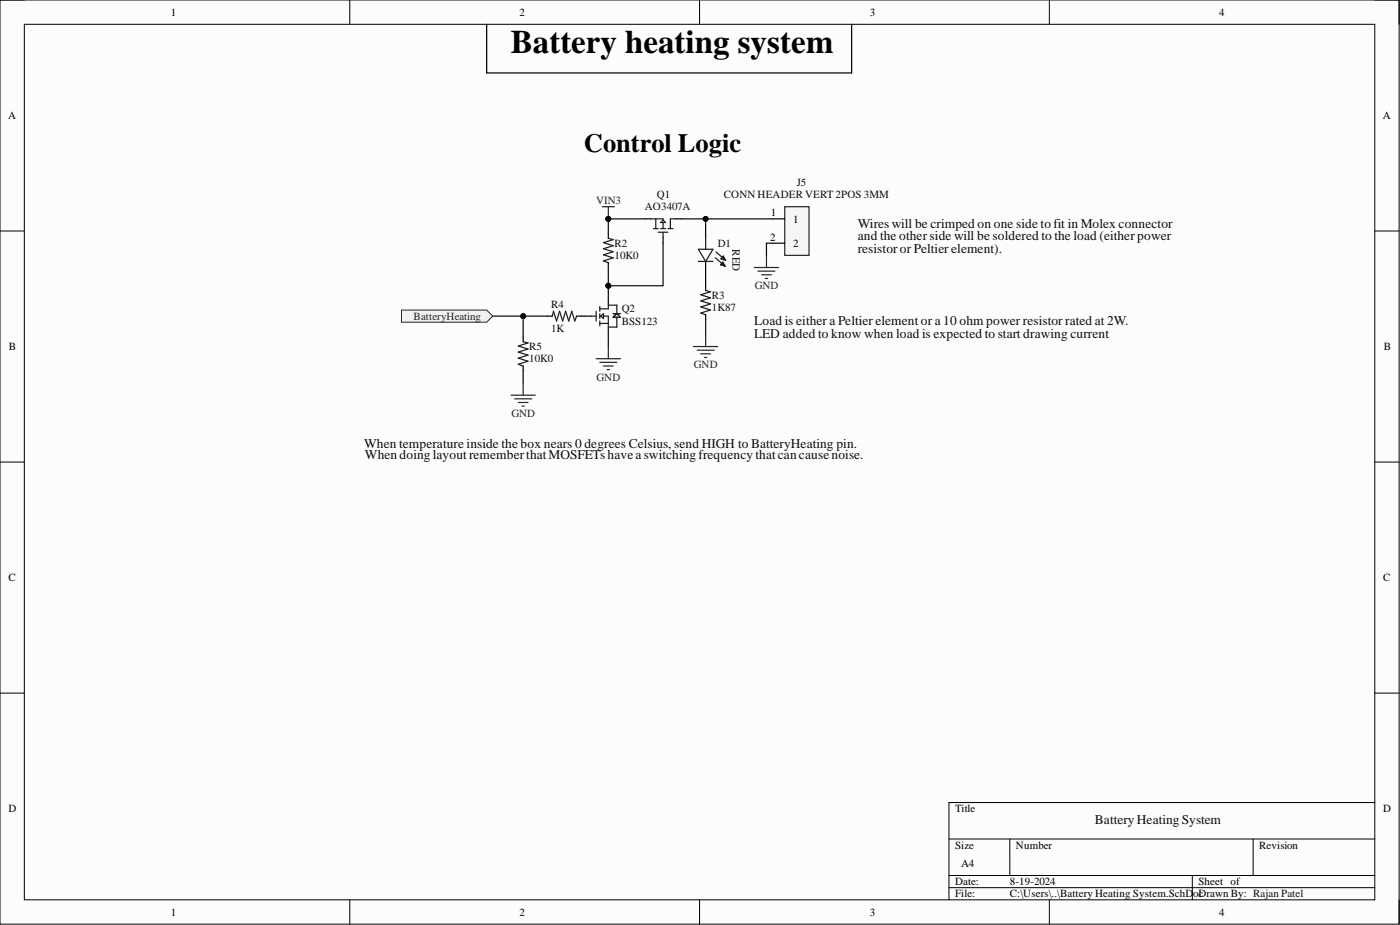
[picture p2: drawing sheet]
<svg xmlns="http://www.w3.org/2000/svg" width="292mm" height="193mm" viewBox="0 0 292 193" stroke-linecap="round" stroke-linejoin="round" font-family="sans-serif">
<path d="M0 0h291.9v192.8h-291.9z" fill-rule="evenodd" fill="#fcfcfc"/>
<path d="M0 0h291.9v192.8h-291.9z" fill="none" stroke="#000" stroke-width=".21"/>
<path d="M5.1 5.1h281.7v182.6h-281.7z" fill-rule="evenodd" fill="#fcfcfc"/>
<g fill="none" stroke="#000" stroke-width=".21">
<path d="M0 0h5.1M73 0v5.1M146 0v5.1M218.9 0v5.1M286.8 0h5.1v5.1M5.1 5.1h281.7v182.6h-281.7zM0 48.2h5.1M286.8 48.2h5.1M0 96.4h5.1M286.8 96.4h5.1M0 144.6h5.1M286.8 144.6h5.1"/>
<path d="M198 175h88.8M210.7 175v7.6M261.5 175v7.6M286.8 167.4h-88.8v20.3M73 187.7v5.1M146 187.7v5.1M198 182.6h88.8M198 185.2h88.8M218.9 187.7v5.1M248.8 182.6v5.1M291.9 187.7v5.1"/>
</g>
<path d="M101.5 5.1v10.1h76.2v-10.1" fill="none" stroke="#000" stroke-width=".25"/>
<path d="M83.8 64.7h17.7l1.3 1.3-1.3 1.2h-17.7z" fill-rule="evenodd" fill="#f0f0f0"/>
<path d="M83.8 64.7h17.7l1.3 1.3-1.3 1.2h-17.7z" fill="none" stroke="#262626" stroke-width=".21"/>
<path d="M135.8 45.7h2.5v.2M136.3 47.7h1M136.8 45.7v2M137.3 48.4h2.1M137.8 47.7h1.1M137.8 46.4l.5-.5 .6 .5zM138.3 46.4v1.3M138.3 48.4v1.1M139.4 47.7h1M140.9 45.7h-1v2M109.2 71.3l1 .2-2.1 .7 2.1 .6-2.1 .7 2.1 .6-2.1 .6 2.1 .7-2.1 .6 1.1 .4M115.2 66l.3-1.1 .6 2.1 .7-2.1 .6 2.1 .6-2.1 .7 2.1 .6-2.1 .6 2.1 .4-1" fill="none" stroke="#1c1c1c" stroke-width=".25"/>
<path d="M134.5 45.7h1.3M138.3 49.5v1.2M140.9 45.7h1.3M109.2 70.3v1M109.2 76.4v1M114.2 66h1M120.3 66h1" fill="none" stroke="#000" stroke-width=".25"/>
<path d="M125.7 43.1h2.5M126.9 43.1v2.6M109.2 79.9v2.5M106.6 82.4h5.1M107.4 83.2h3.5M108.1 84h2.1M108.9 84.7h.5" fill="none" stroke="#262626" stroke-width=".25"/>
<circle cx="126.9" cy="45.7" r=".51" fill="#0e0e0e"/>
<circle cx="126.9" cy="45.7" r=".51" fill="none" stroke="#0e0e0e" stroke-width=".21"/>
<g fill="none" stroke="#1c1c1c" stroke-width=".25">
<path d="M126.9 49.7l1 .3-2 .6 2 .7-2 .6 2 .6-2 .7 2 .6-2 .6 1 .4M145.7 52h3.1l-1.6 2.5zM145.7 54.5h3.1M147.2 49.5v2.5M149.3 53.8l2 1.8M149.4 52.5l2 1.8M150.3 55.2l.5-.5 .5 .9M150.3 55.2l1 .4M150.4 54l.5-.6 .5 .9M150.4 54l1 .3M150.7 54.8l.2 .3M150.8 53.6l.2 .2"/>
<path d="M151.1 55.1v.2l-.8-.1M151.2 53.9v.1h-.8M123.4 66h1M124.4 64.9v2.1M125.1 63.9v1M125.1 65.4v1.1M125.1 67v1M125.1 67.5h1.8M125.1 66h.3M125.4 66l.5-.6v1.1zM125.9 66h1v2.5M126.9 63.4v1h-1.8"/>
<path d="M126.9 63.7h1.8v1.7M127.9 65.4h1.6M127.9 66.2l.8-.8 .8 .8zM128.7 66.2v2h-1.8M147.2 60.6l1 .3-2 .6 2 .6-2 .7 2 .6-2 .6 2 .7-2 .6 1 .4"/>
</g>
<path d="M126.9 48.7v1M126.9 54.8v1M147.2 46.9v2.6M147.2 54.5v6.1M121.8 66h1.6M126.9 62.1v1.3M126.9 68.5v1.3M147.2 65.7v1" fill="none" stroke="#000" stroke-width=".25"/>
<g fill="none" stroke="#262626" stroke-width=".25">
<path d="M157.4 55.8h5.1M158.1 56.6h3.6M158.9 57.3h2M159.7 58.1h.5M159.9 53.3v2.5M124.4 74.8h5.1M125.1 75.6h3.6M125.9 76.4h2M126.7 77.1h.5M126.9 72.3v2.5M144.7 72.3h5.1M145.5 73.1h3.5"/>
<path d="M146.2 73.8h2M147 74.6h.5M147.2 69.8v2.5"/>
</g>
<path d="M163.7 43.1h5.1v10.2h-5.1z" fill-rule="evenodd" fill="#f5f5f5"/>
<path d="M163.7 43.1h5.1v10.2h-5.1z" fill="none" stroke="#262626" stroke-width=".25"/>
<path d="M161.2 45.7h2.5M161.2 50.7h2.5" fill="none" stroke="#000" stroke-width=".25"/>
<path d="M102.8 66h6.4v4.3" fill="none" stroke="#0e0e0e" stroke-width=".25"/>
<circle cx="109.2" cy="66" r=".51" fill="#0e0e0e"/>
<circle cx="109.2" cy="66" r=".51" fill="none" stroke="#0e0e0e" stroke-width=".21"/>
<path d="M126.9 45.7h7.6M109.2 77.4v2.5" fill="none" stroke="#0e0e0e" stroke-width=".25"/>
<circle cx="126.9" cy="45.7" r=".51" fill="#0e0e0e"/>
<circle cx="126.9" cy="45.7" r=".51" fill="none" stroke="#0e0e0e" stroke-width=".21"/>
<path d="M126.9 55.8v3.8" fill="none" stroke="#0e0e0e" stroke-width=".25"/>
<circle cx="126.9" cy="59.6" r=".51" fill="#0e0e0e"/>
<circle cx="126.9" cy="59.6" r=".51" fill="none" stroke="#0e0e0e" stroke-width=".21"/>
<path d="M138.3 50.7v8.9h-11.4" fill="none" stroke="#0e0e0e" stroke-width=".25"/>
<circle cx="126.9" cy="59.6" r=".51" fill="#0e0e0e"/>
<circle cx="126.9" cy="59.6" r=".51" fill="none" stroke="#0e0e0e" stroke-width=".21"/>
<path d="M126.9 59.6v2.5M161.2 50.7h-1.3v2.6M121.3 66h.5M126.9 69.8v2.5" fill="none" stroke="#0e0e0e" stroke-width=".25"/>
<circle cx="126.9" cy="59.6" r=".51" fill="#0e0e0e"/>
<circle cx="126.9" cy="59.6" r=".51" fill="none" stroke="#0e0e0e" stroke-width=".21"/>
<path d="M126.9 45.7v3M147.2 66.7v3.1" fill="none" stroke="#0e0e0e" stroke-width=".25"/>
<circle cx="126.9" cy="45.7" r=".51" fill="#0e0e0e"/>
<circle cx="126.9" cy="45.7" r=".51" fill="none" stroke="#0e0e0e" stroke-width=".21"/>
<path d="M147.2 45.7v1.2" fill="none" stroke="#0e0e0e" stroke-width=".25"/>
<circle cx="147.2" cy="45.7" r=".51" fill="#0e0e0e"/>
<circle cx="147.2" cy="45.7" r=".51" fill="none" stroke="#0e0e0e" stroke-width=".21"/>
<path d="M109.2 66h5" fill="none" stroke="#0e0e0e" stroke-width=".25"/>
<circle cx="109.2" cy="66" r=".51" fill="#0e0e0e"/>
<circle cx="109.2" cy="66" r=".51" fill="none" stroke="#0e0e0e" stroke-width=".21"/>
<path d="M142.2 45.7h19" fill="none" stroke="#0e0e0e" stroke-width=".25"/>
<circle cx="147.2" cy="45.7" r=".51" fill="#0e0e0e"/>
<circle cx="147.2" cy="45.7" r=".51" fill="none" stroke="#0e0e0e" stroke-width=".21"/>
<text font-size="6.8" x="106.6" y="11.2">Battery heating system</text>
<text font-size="5.5" x="121.8" y="31.8">Control Logic</text>
<g font-size="2.8" fill="#0e0e0e">
<text x="179" y="47.6">Wires will be crimped on one side to fit in Molex connector</text>
<text x="179" y="50.1">and the other side will be soldered to the load (either power</text>
<text x="179" y="52.7">resistor or Peltier element).</text>
<text x="157.4" y="67.9">Load is either a Peltier element or a 10 ohm power resistor rated at 2W.</text>
<text x="157.4" y="70.4">LED added to know when load is expected to start drawing current</text>
<text x="76" y="93.5">When temperature inside the box nears 0 degrees Celsius, send HIGH to BatteryHeating pin.</text>
<text x="76.2" y="95.8">WhendoinglayoutrememberthatMOSFETshaveaswitchingfrequencythatcancausenoise.</text>
<text x="228.5" y="171.9">BatteryHeatingSystem</text>
</g>
<g font-size="2.3">
<text x="35.6" y="3.3">1</text>
<text x="108.4" y="3.3">2</text>
<text x="181.5" y="3.3">3</text>
<text x="254.3" y="3.3">4</text>
<text x="1.7" y="24.9">A</text>
<text x="288.5" y="24.9">A</text>
<text x="160.9" y="45.2">1</text>
<text x="165.5" y="46.4">1</text>
<text x="160.7" y="50.2">2</text>
<text x="165.5" y="51.5">2</text>
<text x="1.9" y="73.1">B</text>
<text x="288.7" y="73.1">B</text>
<text x="1.8" y="121.3">C</text>
<text x="288.6" y="121.3">C</text>
<text x="1.8" y="169.5">D</text>
<text x="199.3" y="169.5">Title</text>
<text x="288.6" y="169.5">D</text>
<text x="199.3" y="177.1">Size</text>
<text x="212" y="177.1">Number</text>
<text x="262.7" y="177.1">Revision</text>
<text x="199.3" y="184.7">Date:</text>
<text x="200.5" y="180.9">A4</text>
<text x="210.7" y="184.7">8-19-2024</text>
<text x="250" y="184.7">Sheet of</text>
<text x="35.6" y="191">1</text>
<text x="108.4" y="191">2</text>
<text x="181.5" y="191">3</text>
<text x="199.3" y="187.2">File:</text>
<text x="210.7" y="187.2">C:\Users\..\Battery Heating System.SchD</text>
<text x="248.9" y="187.2">ocDrawn By: Rajan Patel</text>
<text x="254.3" y="191">4</text>
</g>
<g font-size="2.3" fill="#0e0e0e">
<text x="137.1" y="41.3">Q1</text>
<text x="151" y="41.3">CONN HEADER VERT 2POS 3MM</text>
<text x="166.3" y="38.8">J5</text>
<text x="134.5" y="43.9">AO3407A</text>
<text x="128.2" y="51.5">R2</text>
<text x="149.8" y="51.5">D1</text>
<text x="152.8" y="52" transform="rotate(90 152.8 52)">RED</text>
<text x="128.2" y="54">10K0</text>
<text x="115" y="64.2">R4</text>
<text x="129.7" y="65.2">Q2</text>
<text x="148.5" y="62.4">R3</text>
<text x="148.5" y="64.9">1K87</text>
<text x="115" y="69.3">1K</text>
<text x="129.7" y="67.7">BSS123</text>
<text x="110.4" y="73.1">R5</text>
<text x="110.4" y="75.6">10K0</text>
</g>
<g font-size="2.3" fill="#262626">
<text x="124.4" y="42.6">VIN3</text>
<text x="157.5" y="60.4">GND</text>
<text x="86.3" y="66.7">BatteryHeating</text>
<text x="144.8" y="76.9">GND</text>
<text x="124.5" y="79.4">GND</text>
<text x="106.7" y="87">GND</text>
</g>
</svg>
